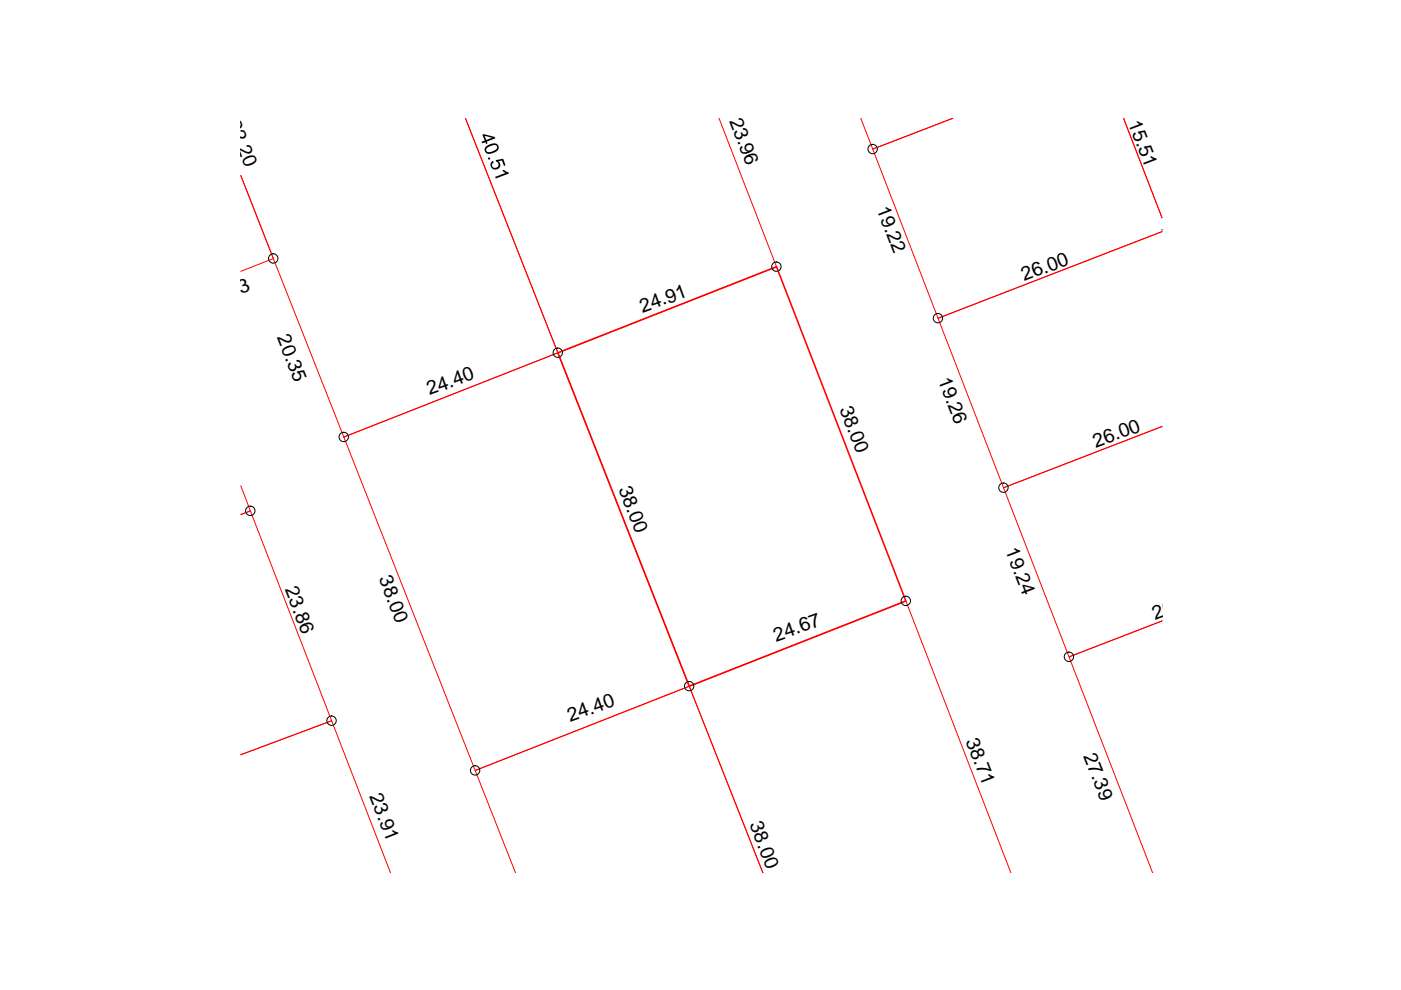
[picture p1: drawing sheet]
<svg xmlns="http://www.w3.org/2000/svg" width="297mm" height="210mm" viewBox="0 0 297 210" stroke-linecap="round" stroke-linejoin="round" font-family="sans-serif">
<path d="M152.4 25.1l12.2 31.5-46.3 18.2-19.6-49.7 19.6 49.7-45.4 17.9-21.8-55.5 6.9 17.6-6.9 2.7M182.5 25.1l2.5 6.5 17.1-6.5-17.1 6.5 13.9 35.9 47.5-18.4-47.5 18.4 13.9 35.9 33.6-13-33.6 13 13.9 35.9 19.7-7.6-19.7 7.6 17.7 45.8M238.2 25.1l8.2 21.1M72.9 92.7l45.4-17.9 27.8 70.7-45.3 17.9zM51.1 103l2 5.3-2 .8 2-.8 17.2 44.5-19.2 7.2 19.2-7.2 12.5 32.3M109.3 185.1l-8.5-21.7 45.3-17.9 15.7 39.6-15.7-39.6 46-18.1 22.2 57.7" fill="none" stroke="#f00" stroke-width=".21"/>
<path d="M118.3 74.8l46.3-18.2 27.5 70.8-46 18.1z" fill="none" stroke="#f00" stroke-width=".34"/>
<g fill="none" stroke="#000" stroke-width=".21">
<path d="M246.4 48.6v.2"/>
<circle cx="185" cy="31.6" r=".99"/>
<circle cx="57.9" cy="54.8" r=".99"/>
<circle cx="164.6" cy="56.5" r=".99"/>
<circle cx="118.3" cy="74.8" r=".99"/>
<circle cx="198.9" cy="67.5" r=".99"/>
<circle cx="72.9" cy="92.6" r=".99"/>
<circle cx="53.1" cy="108.3" r=".99"/>
<circle cx="212.7" cy="103.4" r=".99"/>
<circle cx="192" cy="127.4" r=".99"/>
<circle cx="226.6" cy="139.3" r=".99"/>
<circle cx="70.3" cy="152.8" r=".99"/>
<circle cx="146.1" cy="145.5" r=".99"/>
<circle cx="100.7" cy="163.3" r=".99"/>
</g>
<g fill="#000">
<path d="M103.4 33.5l.4-.1 .2 .3-.4 .2zM104.1 34.4l.4-.3 .2 .4-.4 .4 .1 .5 .5 .2h.3l.4-.3 .1-.5-.2-.4-.3-.1-.1-.3 1.6-.3 .5 1.4-.4 .1-.4-1.2-.8 .2 .5 .7-.1 .5-.5 .5h-.8l-.3-.1-.3-.5-.1-.5zM105 37.5l2.2-.8-.7-.5 .3-.2 1 .5 .1 .3-2.8 1z"/>
<path d="M102.3 28.6l.3-.2 2.3 .6 .1 .3-1.8 .7 .2 .4-.4 .1-.1-.4-.7 .3-.1-.3 .7-.3zM102.7 28.8l.4 .9 1.3-.5z"/>
<path d="M103 31.1l.9-.5 1.1-.2 .5 .3 .2 .7-.1 .4-.4 .4-.7 .3-1 .1-.5-.2-.2-.4v-.6zM103.3 31.3l-.2 .3v.4l.3 .3h.5l1.3-.6 .2-.6-.2-.3-.5-.1z"/>
</g>
<g font-size="4.1">
<text x="48.2" y="26" transform="rotate(68 48.2 26)">22.20</text>
<text x="154.6" y="25.6" transform="rotate(69 154.6 25.6)">23.96</text>
<text x="239.1" y="26" transform="rotate(69 239.1 26)">15.51</text>
<text x="185.8" y="44.3" transform="rotate(69 185.8 44.3)">19.22</text>
<text x="217.2" y="59.6" transform="rotate(-21 217.2 59.6)">26.00</text>
<text x="43.6" y="65.4" transform="rotate(-22 43.6 65.4)">11.93</text>
<text x="58.7" y="71.5" transform="rotate(68 58.7 71.5)">20.35</text>
<text x="136.2" y="66.3" transform="rotate(-20 136.2 66.3)">24.91</text>
<text x="91.1" y="83.8" transform="rotate(-20 91.1 83.8)">24.40</text>
<text x="198.8" y="80.6" transform="rotate(69 198.8 80.6)">19.26</text>
<text x="178" y="86.6" transform="rotate(69 178 86.6)">38.00</text>
<text x="232.4" y="95" transform="rotate(-21 232.4 95)">26.00</text>
<text x="131.1" y="103.7" transform="rotate(69 131.1 103.7)">38.00</text>
<text x="213.1" y="116.7" transform="rotate(69 213.1 116.7)">19.24</text>
<text x="60.4" y="124.9" transform="rotate(69 60.4 124.9)">23.86</text>
<text x="80.3" y="122.6" transform="rotate(69 80.3 122.6)">38.00</text>
<text x="244.9" y="131.4" transform="rotate(-21 244.9 131.4)">26.00</text>
<text x="164.5" y="136.1" transform="rotate(-20 164.5 136.1)">24.67</text>
<text x="120.9" y="153.1" transform="rotate(-20 120.9 153.1)">24.40</text>
<text x="204.7" y="157.1" transform="rotate(69 204.7 157.1)">38.71</text>
<text x="229.7" y="160.3" transform="rotate(69 229.7 160.3)">27.39</text>
<text x="78.3" y="168.8" transform="rotate(69 78.3 168.8)">23.91</text>
<text x="158.9" y="174.8" transform="rotate(69 158.9 174.8)">38.00</text>
</g>
</svg>
